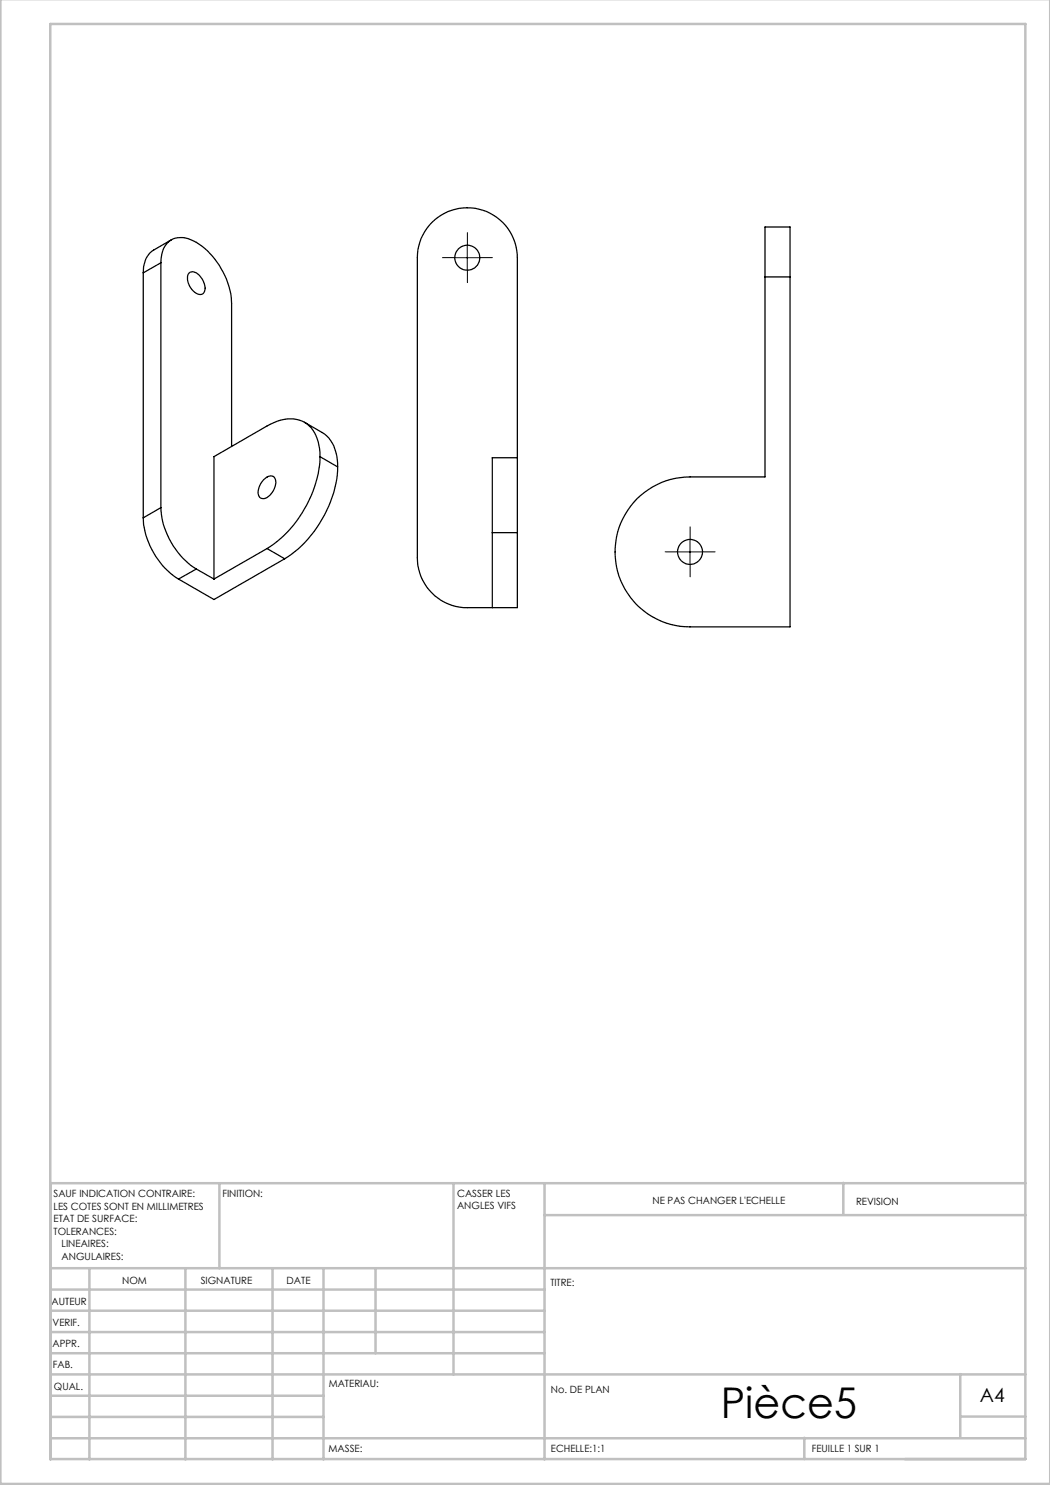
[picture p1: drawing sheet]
<svg xmlns="http://www.w3.org/2000/svg" width="210mm" height="297mm" viewBox="0 0 210 297" stroke-linecap="round" stroke-linejoin="round" font-family="sans-serif">
<path d="M91 51.5h-2.5M93.5 49v-2.5M93.5 54v2.5M96 51.5h2.5M135.5 110.4h-2.5M138 107.9v-2.5M138 112.9v2.5M140.5 110.4h2.5" fill="none" stroke="#000" stroke-width=".2" stroke-dasharray="30.5 1.3 1.3 1.3"/>
<path d="M90.9 51.5h5.1M93.5 49v5M135.5 110.4h5M138 107.9v5" fill="none" stroke="#000" stroke-width=".2"/>
<g fill="none" stroke="#c0c0c0" stroke-width=".5">
<path d="M.1 -.1v296.9h209.9v-296.9M10.1 4.8h195v287h-195zM43.9 236.6v17M90.7 236.6v38.3M108.9 236.6v55.3M168.7 236.6v6.3M205.1 236.6h-195v55.3M10.1 253.6h195M10.1 257.9h98.8M17.9 253.6v38.3M37.1 253.6v38.3M54.5 253.6v38.3"/>
<path d="M64.7 253.6v38.3M75.1 253.6v17M108.9 243h96.2M10.1 270.6h98.8M10.1 266.4h98.8M10.1 262.1h98.8M10.1 279.1h54.6M10.1 274.9h195M192.1 274.8v12.7M10.1 287.7h195M10.1 283.4h54.6M160.9 287.5v4.3"/>
<path d="M192.1 283.3h13"/>
</g>
<g fill="none" stroke="#000" stroke-width=".25">
<path d="M28.6 54.6v49M32.2 52.6a4.8 4.8 0 0 1 2.4-4.8 5.5 5.5 0 0 1 5.2 1 15.9 15.9 0 0 1 6.5 11.9v28.6M32.2 52.6v48.9M32.2 52.6l-3.6 2M34.3 48l-3.6 2a4.9 4.9 0 0 0-2.1 4.6M37.8 54.6a1.8 1.8 0 0 1 2.5 1 2.47 2.47 0 0 1 .2 3.2 2.4 2.4 0 0 1-2.7-1.8 2.36 2.36 0 0 1 0-2.4zM153 55.4v40h-15a15 15 0 0 0-15 15 15 15 0 0 0 15 15h20v-70M153 55.4v-10h5v10M153 55.4h5M52.6 96.1a1.66 1.66 0 0 1 2.2-.7 3.1 3.1 0 0 1-1.1 3.9 1.17 1.17 0 0 1-1.6 .3 1.17 1.17 0 0 1-.5-1.5l.4-1zM60.9 84.5l3.5 2a7.3 7.3 0 0 1 3.1 6.9M64 91.3a7.5 7.5 0 0 0-3.1-6.8 7.2 7.2 0 0 0-6.8 .3l-11.3 6.5v24.5"/>
<path d="M64 91.3a23.6 23.6 0 0 1-10.6 18.4M64 91.3l3.5 2.1M67.5 93.4a23.6 23.6 0 0 1-10.6 18.4M103.5 91.5v-40a10 10 0 0 0-10-9.9 10 10 0 0 0-10 9.9v60a10 10 0 0 0 10 10h10v-15M103.5 91.5v15M103.5 91.5h-5v15M28.6 103.6a15.7 15.7 0 0 0 7.1 12.2M32.2 101.5a15.7 15.7 0 0 0 7.1 12.3M32.2 101.5l-3.6 2.1M39.3 113.8l-3.6 2M39.3 113.8l3.5 2M53.4 109.7l-10.6 6.1"/>
<path d="M53.4 109.7l3.5 2.1M56.9 111.8l-14.1 8.1-7.1-4.1M98.5 106.5v15M98.5 106.5h5"/>
<circle cx="93.5" cy="51.5" r="2.5"/>
<circle cx="138" cy="110.4" r="2.5"/>
</g>
<text font-size="8.5" x="144.2" y="283.5">Pièce5</text>
<text font-size="3.9" x="196" y="280.4">A4</text>
<g font-size="2">
<text x="10.7" y="239.5">SAUF INDICATION CONTRAIRE:</text>
<text x="44.5" y="239.5">FINITION:</text>
<text x="91.4" y="239.4">CASSER LES</text>
<text x="10.7" y="242">LES COTES SONT EN MILLIMETRES</text>
<text x="10.7" y="244.5">ETAT DE SURFACE:</text>
<text x="91.4" y="241.9">ANGLES VIFS</text>
<text x="130.5" y="240.8">NE PAS CHANGER L'ECHELLE</text>
<text x="171.2" y="241">REVISION</text>
<text x="10.7" y="247">TOLERANCES:</text>
<text x="12.3" y="249.5">LINEAIRES:</text>
<text x="12.3" y="252">ANGULAIRES:</text>
<text x="24.4" y="256.9">NOM</text>
<text x="40.1" y="256.8">SIGNATURE</text>
<text x="57.3" y="256.8">DATE</text>
<text x="110.1" y="257.1">TITRE:</text>
<text x="10.3" y="260.9">AUTEUR</text>
<text x="10.5" y="269.3">APPR.</text>
<text x="10.5" y="265.2">VERIF.</text>
<text x="10.6" y="273.6">FAB.</text>
<text x="10.8" y="278">QUAL.</text>
<text x="65.8" y="277.4">MATERIAU:</text>
<text x="110.2" y="278.5">No. DE PLAN</text>
<text x="65.7" y="290.4">MASSE:</text>
<text x="110.2" y="290.5">ECHELLE:1:1</text>
<text x="162.4" y="290.4">FEUILLE 1 SUR 1</text>
</g>
</svg>
